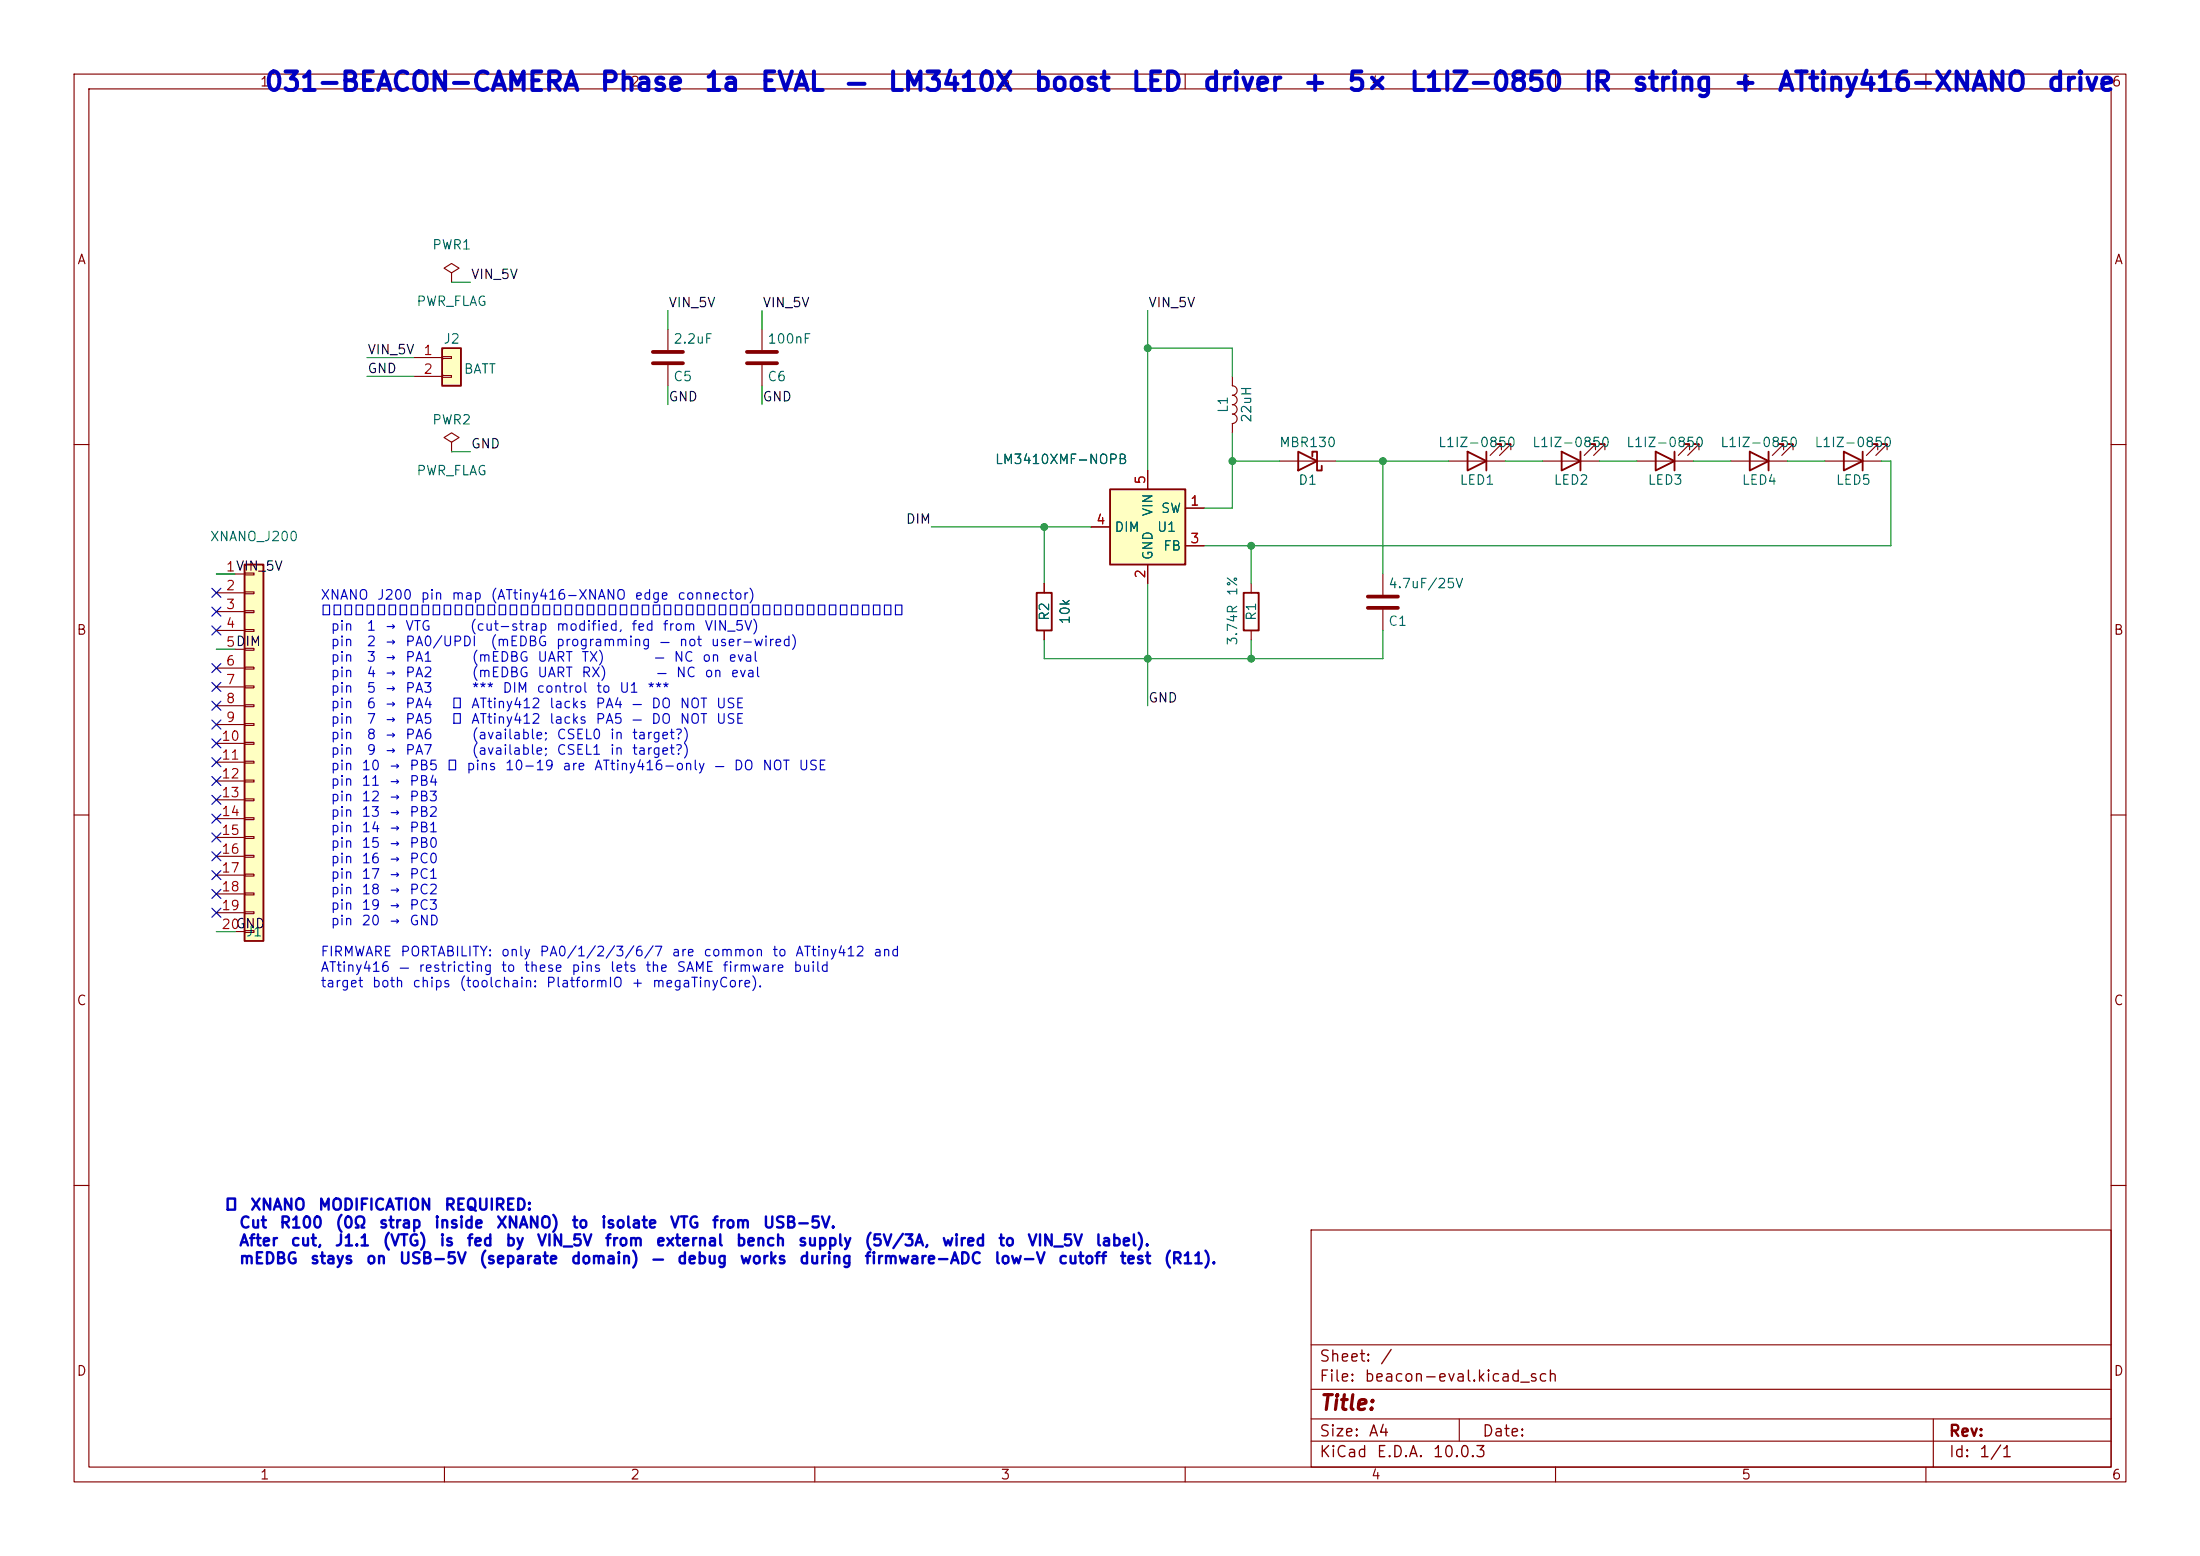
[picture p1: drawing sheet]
(kicad_sch
 (version 20260306)
 (generator "eeschema")
 (generator_version "10.0")
 (paper "A4")
 (lib_symbols
  (symbol "Connector_Generic:Conn_01x02"
   (pin_names
    (offset 1.016) (hide yes)) (exclude_from_sim no) (in_bom yes) (on_board yes)
   (in_pos_files yes)
   (duplicate_pin_numbers_are_jumpers no)
   (property "Reference" "J" (at 0 2.54 0) (show_name no) (do_not_autoplace no) (effects (font (size 1.27 1.27))))
   (property "Value" "Conn_01x02" (at 0 -5.08 0) (show_name no) (do_not_autoplace no) (effects (font (size 1.27 1.27))))
   (property "Footprint" "" (at 0 0 0) (show_name no) (do_not_autoplace no) (hide yes) (effects (font (size 1.27 1.27))))
   (property "Datasheet" "" (at 0 0 0) (show_name no) (do_not_autoplace no) (hide yes) (effects (font (size 1.27 1.27))))
   (property "Description" "Generic connector, single row, 01x02, script generated (kicad-library-utils/schlib/autogen/connector/)" (at 0 0 0) (show_name no) (do_not_autoplace no) (hide yes) (effects (font (size 1.27 1.27))))
   (symbol "Conn_01x02_1_1"
    (rectangle (start -1.27 1.27) (end 1.27 -3.81) (stroke (width 0.254) (type default)) (fill (type background)))
    (rectangle (start -1.27 0.127) (end 0 -0.127) (stroke (width 0.1524) (type default)) (fill (type none)))
    (rectangle (start -1.27 -2.413) (end 0 -2.667) (stroke (width 0.1524) (type default)) (fill (type none)))
    (pin passive line (at -5.08 0 0) (length 3.81) (name "Pin_1" (effects (font (size 1.27 1.27)))) (number "1" (effects (font (size 1.27 1.27)))))
    (pin passive line (at -5.08 -2.54 0) (length 3.81) (name "Pin_2" (effects (font (size 1.27 1.27)))) (number "2" (effects (font (size 1.27 1.27))))))
   (embedded_fonts no))
  (symbol "Connector_Generic:Conn_01x20"
   (pin_names
    (offset 1.016) (hide yes)) (exclude_from_sim no) (in_bom yes) (on_board yes)
   (in_pos_files yes)
   (duplicate_pin_numbers_are_jumpers no)
   (property "Reference" "J" (at 0 25.4 0) (show_name no) (do_not_autoplace no) (effects (font (size 1.27 1.27))))
   (property "Value" "Conn_01x20" (at 0 -27.94 0) (show_name no) (do_not_autoplace no) (effects (font (size 1.27 1.27))))
   (property "Footprint" "" (at 0 0 0) (show_name no) (do_not_autoplace no) (hide yes) (effects (font (size 1.27 1.27))))
   (property "Datasheet" "" (at 0 0 0) (show_name no) (do_not_autoplace no) (hide yes) (effects (font (size 1.27 1.27))))
   (property "Description" "Generic connector, single row, 01x20, script generated (kicad-library-utils/schlib/autogen/connector/)" (at 0 0 0) (show_name no) (do_not_autoplace no) (hide yes) (effects (font (size 1.27 1.27))))
   (symbol "Conn_01x20_1_1"
    (rectangle (start -1.27 24.13) (end 1.27 -26.67) (stroke (width 0.254) (type default)) (fill (type background)))
    (rectangle (start -1.27 22.987) (end 0 22.733) (stroke (width 0.1524) (type default)) (fill (type none)))
    (rectangle (start -1.27 20.447) (end 0 20.193) (stroke (width 0.1524) (type default)) (fill (type none)))
    (rectangle (start -1.27 17.907) (end 0 17.653) (stroke (width 0.1524) (type default)) (fill (type none)))
    (rectangle (start -1.27 15.367) (end 0 15.113) (stroke (width 0.1524) (type default)) (fill (type none)))
    (rectangle (start -1.27 12.827) (end 0 12.573) (stroke (width 0.1524) (type default)) (fill (type none)))
    (rectangle (start -1.27 10.287) (end 0 10.033) (stroke (width 0.1524) (type default)) (fill (type none)))
    (rectangle (start -1.27 7.747) (end 0 7.493) (stroke (width 0.1524) (type default)) (fill (type none)))
    (rectangle (start -1.27 5.207) (end 0 4.953) (stroke (width 0.1524) (type default)) (fill (type none)))
    (rectangle (start -1.27 2.667) (end 0 2.413) (stroke (width 0.1524) (type default)) (fill (type none)))
    (rectangle (start -1.27 0.127) (end 0 -0.127) (stroke (width 0.1524) (type default)) (fill (type none)))
    (rectangle (start -1.27 -2.413) (end 0 -2.667) (stroke (width 0.1524) (type default)) (fill (type none)))
    (rectangle (start -1.27 -4.953) (end 0 -5.207) (stroke (width 0.1524) (type default)) (fill (type none)))
    (rectangle (start -1.27 -7.493) (end 0 -7.747) (stroke (width 0.1524) (type default)) (fill (type none)))
    (rectangle (start -1.27 -10.033) (end 0 -10.287) (stroke (width 0.1524) (type default)) (fill (type none)))
    (rectangle (start -1.27 -12.573) (end 0 -12.827) (stroke (width 0.1524) (type default)) (fill (type none)))
    (rectangle (start -1.27 -15.113) (end 0 -15.367) (stroke (width 0.1524) (type default)) (fill (type none)))
    (rectangle (start -1.27 -17.653) (end 0 -17.907) (stroke (width 0.1524) (type default)) (fill (type none)))
    (rectangle (start -1.27 -20.193) (end 0 -20.447) (stroke (width 0.1524) (type default)) (fill (type none)))
    (rectangle (start -1.27 -22.733) (end 0 -22.987) (stroke (width 0.1524) (type default)) (fill (type none)))
    (rectangle (start -1.27 -25.273) (end 0 -25.527) (stroke (width 0.1524) (type default)) (fill (type none)))
    (pin passive line (at -5.08 22.86 0) (length 3.81) (name "Pin_1" (effects (font (size 1.27 1.27)))) (number "1" (effects (font (size 1.27 1.27)))))
    (pin passive line (at -5.08 20.32 0) (length 3.81) (name "Pin_2" (effects (font (size 1.27 1.27)))) (number "2" (effects (font (size 1.27 1.27)))))
    (pin passive line (at -5.08 17.78 0) (length 3.81) (name "Pin_3" (effects (font (size 1.27 1.27)))) (number "3" (effects (font (size 1.27 1.27)))))
    (pin passive line (at -5.08 15.24 0) (length 3.81) (name "Pin_4" (effects (font (size 1.27 1.27)))) (number "4" (effects (font (size 1.27 1.27)))))
    (pin passive line (at -5.08 12.7 0) (length 3.81) (name "Pin_5" (effects (font (size 1.27 1.27)))) (number "5" (effects (font (size 1.27 1.27)))))
    (pin passive line (at -5.08 10.16 0) (length 3.81) (name "Pin_6" (effects (font (size 1.27 1.27)))) (number "6" (effects (font (size 1.27 1.27)))))
    (pin passive line (at -5.08 7.62 0) (length 3.81) (name "Pin_7" (effects (font (size 1.27 1.27)))) (number "7" (effects (font (size 1.27 1.27)))))
    (pin passive line (at -5.08 5.08 0) (length 3.81) (name "Pin_8" (effects (font (size 1.27 1.27)))) (number "8" (effects (font (size 1.27 1.27)))))
    (pin passive line (at -5.08 2.54 0) (length 3.81) (name "Pin_9" (effects (font (size 1.27 1.27)))) (number "9" (effects (font (size 1.27 1.27)))))
    (pin passive line (at -5.08 0 0) (length 3.81) (name "Pin_10" (effects (font (size 1.27 1.27)))) (number "10" (effects (font (size 1.27 1.27)))))
    (pin passive line (at -5.08 -2.54 0) (length 3.81) (name "Pin_11" (effects (font (size 1.27 1.27)))) (number "11" (effects (font (size 1.27 1.27)))))
    (pin passive line (at -5.08 -5.08 0) (length 3.81) (name "Pin_12" (effects (font (size 1.27 1.27)))) (number "12" (effects (font (size 1.27 1.27)))))
    (pin passive line (at -5.08 -7.62 0) (length 3.81) (name "Pin_13" (effects (font (size 1.27 1.27)))) (number "13" (effects (font (size 1.27 1.27)))))
    (pin passive line (at -5.08 -10.16 0) (length 3.81) (name "Pin_14" (effects (font (size 1.27 1.27)))) (number "14" (effects (font (size 1.27 1.27)))))
    (pin passive line (at -5.08 -12.7 0) (length 3.81) (name "Pin_15" (effects (font (size 1.27 1.27)))) (number "15" (effects (font (size 1.27 1.27)))))
    (pin passive line (at -5.08 -15.24 0) (length 3.81) (name "Pin_16" (effects (font (size 1.27 1.27)))) (number "16" (effects (font (size 1.27 1.27)))))
    (pin passive line (at -5.08 -17.78 0) (length 3.81) (name "Pin_17" (effects (font (size 1.27 1.27)))) (number "17" (effects (font (size 1.27 1.27)))))
    (pin passive line (at -5.08 -20.32 0) (length 3.81) (name "Pin_18" (effects (font (size 1.27 1.27)))) (number "18" (effects (font (size 1.27 1.27)))))
    (pin passive line (at -5.08 -22.86 0) (length 3.81) (name "Pin_19" (effects (font (size 1.27 1.27)))) (number "19" (effects (font (size 1.27 1.27)))))
    (pin passive line (at -5.08 -25.4 0) (length 3.81) (name "Pin_20" (effects (font (size 1.27 1.27)))) (number "20" (effects (font (size 1.27 1.27))))))
   (embedded_fonts no))
  (symbol "Device:C"
   (pin_numbers (hide yes))
   (pin_names
    (offset 0.254)) (exclude_from_sim no) (in_bom yes) (on_board yes)
   (in_pos_files yes)
   (duplicate_pin_numbers_are_jumpers no)
   (property "Reference" "C" (at 0.635 2.54 0) (show_name no) (do_not_autoplace no) (effects (font (size 1.27 1.27)) (justify left)))
   (property "Value" "C" (at 0.635 -2.54 0) (show_name no) (do_not_autoplace no) (effects (font (size 1.27 1.27)) (justify left)))
   (property "Footprint" "" (at 0.9652 -3.81 0) (show_name no) (do_not_autoplace no) (hide yes) (effects (font (size 1.27 1.27))))
   (property "Datasheet" "" (at 0 0 0) (show_name no) (do_not_autoplace no) (hide yes) (effects (font (size 1.27 1.27))))
   (property "Description" "Unpolarized capacitor" (at 0 0 0) (show_name no) (do_not_autoplace no) (hide yes) (effects (font (size 1.27 1.27))))
   (symbol "C_0_1"
    (polyline (pts (xy -2.032 0.762) (xy 2.032 0.762)) (stroke (width 0.508) (type default)) (fill (type none)))
    (polyline (pts (xy -2.032 -0.762) (xy 2.032 -0.762)) (stroke (width 0.508) (type default)) (fill (type none))))
   (symbol "C_1_1"
    (pin passive line (at 0 3.81 270) (length 2.794) (name "" (effects (font (size 1.27 1.27)))) (number "1" (effects (font (size 1.27 1.27)))))
    (pin passive line (at 0 -3.81 90) (length 2.794) (name "" (effects (font (size 1.27 1.27)))) (number "2" (effects (font (size 1.27 1.27))))))
   (embedded_fonts no))
  (symbol "Device:D_Schottky"
   (pin_numbers (hide yes))
   (pin_names
    (offset 1.016) (hide yes)) (exclude_from_sim no) (in_bom yes) (on_board yes)
   (in_pos_files yes)
   (duplicate_pin_numbers_are_jumpers no)
   (property "Reference" "D" (at 0 2.54 0) (show_name no) (do_not_autoplace no) (effects (font (size 1.27 1.27))))
   (property "Value" "D_Schottky" (at 0 -2.54 0) (show_name no) (do_not_autoplace no) (effects (font (size 1.27 1.27))))
   (property "Footprint" "" (at 0 0 0) (show_name no) (do_not_autoplace no) (hide yes) (effects (font (size 1.27 1.27))))
   (property "Datasheet" "" (at 0 0 0) (show_name no) (do_not_autoplace no) (hide yes) (effects (font (size 1.27 1.27))))
   (property "Description" "Schottky diode" (at 0 0 0) (show_name no) (do_not_autoplace no) (hide yes) (effects (font (size 1.27 1.27))))
   (symbol "D_Schottky_0_1"
    (polyline (pts (xy -1.905 0.635) (xy -1.905 1.27) (xy -1.27 1.27) (xy -1.27 -1.27) (xy -0.635 -1.27) (xy -0.635 -0.635)) (stroke (width 0.254) (type default)) (fill (type none)))
    (polyline (pts (xy 1.27 1.27) (xy 1.27 -1.27) (xy -1.27 0) (xy 1.27 1.27)) (stroke (width 0.254) (type default)) (fill (type none)))
    (polyline (pts (xy 1.27 0) (xy -1.27 0)) (stroke (width 0) (type default)) (fill (type none))))
   (symbol "D_Schottky_1_1"
    (pin passive line (at -3.81 0 0) (length 2.54) (name "K" (effects (font (size 1.27 1.27)))) (number "1" (effects (font (size 1.27 1.27)))))
    (pin passive line (at 3.81 0 180) (length 2.54) (name "A" (effects (font (size 1.27 1.27)))) (number "2" (effects (font (size 1.27 1.27))))))
   (embedded_fonts no))
  (symbol "Device:L"
   (pin_numbers (hide yes))
   (pin_names
    (offset 1.016) (hide yes)) (exclude_from_sim no) (in_bom yes) (on_board yes)
   (in_pos_files yes)
   (duplicate_pin_numbers_are_jumpers no)
   (property "Reference" "L" (at -1.27 0 90) (show_name no) (do_not_autoplace no) (effects (font (size 1.27 1.27))))
   (property "Value" "L" (at 1.905 0 90) (show_name no) (do_not_autoplace no) (effects (font (size 1.27 1.27))))
   (property "Footprint" "" (at 0 0 0) (show_name no) (do_not_autoplace no) (hide yes) (effects (font (size 1.27 1.27))))
   (property "Datasheet" "" (at 0 0 0) (show_name no) (do_not_autoplace no) (hide yes) (effects (font (size 1.27 1.27))))
   (property "Description" "Inductor" (at 0 0 0) (show_name no) (do_not_autoplace no) (hide yes) (effects (font (size 1.27 1.27))))
   (symbol "L_0_1"
    (arc (start 0 2.54) (mid 0.6323 1.905) (end 0 1.27) (stroke (width 0) (type default)) (fill (type none)))
    (arc (start 0 1.27) (mid 0.6323 0.635) (end 0 0) (stroke (width 0) (type default)) (fill (type none)))
    (arc (start 0 0) (mid 0.6323 -0.635) (end 0 -1.27) (stroke (width 0) (type default)) (fill (type none)))
    (arc (start 0 -1.27) (mid 0.6323 -1.905) (end 0 -2.54) (stroke (width 0) (type default)) (fill (type none))))
   (symbol "L_1_1"
    (pin passive line (at 0 3.81 270) (length 1.27) (name "1" (effects (font (size 1.27 1.27)))) (number "1" (effects (font (size 1.27 1.27)))))
    (pin passive line (at 0 -3.81 90) (length 1.27) (name "2" (effects (font (size 1.27 1.27)))) (number "2" (effects (font (size 1.27 1.27))))))
   (embedded_fonts no))
  (symbol "Device:LED"
   (pin_numbers (hide yes))
   (pin_names
    (offset 1.016) (hide yes)) (exclude_from_sim no) (in_bom yes) (on_board yes)
   (in_pos_files yes)
   (duplicate_pin_numbers_are_jumpers no)
   (property "Reference" "D" (at 0 2.54 0) (show_name no) (do_not_autoplace no) (effects (font (size 1.27 1.27))))
   (property "Value" "LED" (at 0 -2.54 0) (show_name no) (do_not_autoplace no) (effects (font (size 1.27 1.27))))
   (property "Footprint" "" (at 0 0 0) (show_name no) (do_not_autoplace no) (hide yes) (effects (font (size 1.27 1.27))))
   (property "Datasheet" "" (at 0 0 0) (show_name no) (do_not_autoplace no) (hide yes) (effects (font (size 1.27 1.27))))
   (property "Description" "Light emitting diode" (at 0 0 0) (show_name no) (do_not_autoplace no) (hide yes) (effects (font (size 1.27 1.27))))
   (property "Sim.Pins" "1=K 2=A" (at 0 0 0) (show_name no) (do_not_autoplace no) (hide yes) (effects (font (size 1.27 1.27))))
   (symbol "LED_0_1"
    (polyline (pts (xy -3.048 -0.762) (xy -4.572 -2.286) (xy -3.81 -2.286) (xy -4.572 -2.286) (xy -4.572 -1.524)) (stroke (width 0) (type default)) (fill (type none)))
    (polyline (pts (xy -1.778 -0.762) (xy -3.302 -2.286) (xy -2.54 -2.286) (xy -3.302 -2.286) (xy -3.302 -1.524)) (stroke (width 0) (type default)) (fill (type none)))
    (polyline (pts (xy -1.27 0) (xy 1.27 0)) (stroke (width 0) (type default)) (fill (type none)))
    (polyline (pts (xy -1.27 -1.27) (xy -1.27 1.27)) (stroke (width 0.254) (type default)) (fill (type none)))
    (polyline (pts (xy 1.27 -1.27) (xy 1.27 1.27) (xy -1.27 0) (xy 1.27 -1.27)) (stroke (width 0.254) (type default)) (fill (type none))))
   (symbol "LED_1_1"
    (pin passive line (at -3.81 0 0) (length 2.54) (name "K" (effects (font (size 1.27 1.27)))) (number "1" (effects (font (size 1.27 1.27)))))
    (pin passive line (at 3.81 0 180) (length 2.54) (name "A" (effects (font (size 1.27 1.27)))) (number "2" (effects (font (size 1.27 1.27))))))
   (embedded_fonts no))
  (symbol "Device:R"
   (pin_numbers (hide yes))
   (pin_names
    (offset 0)) (exclude_from_sim no) (in_bom yes) (on_board yes)
   (in_pos_files yes)
   (duplicate_pin_numbers_are_jumpers no)
   (property "Reference" "R" (at 2.032 0 90) (show_name no) (do_not_autoplace no) (effects (font (size 1.27 1.27))))
   (property "Value" "R" (at 0 0 90) (show_name no) (do_not_autoplace no) (effects (font (size 1.27 1.27))))
   (property "Footprint" "" (at -1.778 0 90) (show_name no) (do_not_autoplace no) (hide yes) (effects (font (size 1.27 1.27))))
   (property "Datasheet" "" (at 0 0 0) (show_name no) (do_not_autoplace no) (hide yes) (effects (font (size 1.27 1.27))))
   (property "Description" "Resistor" (at 0 0 0) (show_name no) (do_not_autoplace no) (hide yes) (effects (font (size 1.27 1.27))))
   (symbol "R_0_1"
    (rectangle (start -1.016 -2.54) (end 1.016 2.54) (stroke (width 0.254) (type default)) (fill (type none))))
   (symbol "R_1_1"
    (pin passive line (at 0 3.81 270) (length 1.27) (name "" (effects (font (size 1.27 1.27)))) (number "1" (effects (font (size 1.27 1.27)))))
    (pin passive line (at 0 -3.81 90) (length 1.27) (name "" (effects (font (size 1.27 1.27)))) (number "2" (effects (font (size 1.27 1.27))))))
   (embedded_fonts no))
  (symbol "beacon-eval:LM3410X" (exclude_from_sim no) (in_bom yes) (on_board yes)
   (in_pos_files yes)
   (duplicate_pin_numbers_are_jumpers no)
   (property "Reference" "U" (at 2.54 0 0) (show_name no) (do_not_autoplace no) (effects (font (size 1.27 1.27))))
   (property "Value" "LM3410X" (at 0 -2.54 0) (show_name no) (do_not_autoplace no) (effects (font (size 1.27 1.27))))
   (property "Footprint" "Package_TO_SOT_SMD:SOT-23-5" (at 0 -5.08 0) (show_name no) (do_not_autoplace no) (hide yes) (effects (font (size 1.27 1.27))))
   (property "Datasheet" "https://www.ti.com/lit/ds/symlink/lm3410.pdf" (at 0 -7.62 0) (show_name no) (do_not_autoplace no) (hide yes) (effects (font (size 1.27 1.27))))
   (property "Description" "TI LM3410X — 1.6 MHz constant-current boost LED driver (SOT-23-5). DIM pin = the only shutdown/dimming control (no separate EN)." (at 0 -10.16 0) (show_name no) (do_not_autoplace no) (hide yes) (effects (font (size 1.27 1.27))))
   (symbol "LM3410X_0_1"
    (rectangle (start -5.08 -5.08) (end 5.08 5.08) (stroke (width 0.254) (type default)) (fill (type background))))
   (symbol "LM3410X_1_1"
    (pin passive line (at 7.62 2.54 180) (length 2.54) (name "SW" (effects (font (size 1.27 1.27)))) (number "1" (effects (font (size 1.27 1.27)))))
    (pin power_in line (at 0 -7.62 90) (length 2.54) (name "GND" (effects (font (size 1.27 1.27)))) (number "2" (effects (font (size 1.27 1.27)))))
    (pin input line (at 7.62 -2.54 180) (length 2.54) (name "FB" (effects (font (size 1.27 1.27)))) (number "3" (effects (font (size 1.27 1.27)))))
    (pin input line (at -7.62 0 0) (length 2.54) (name "DIM" (effects (font (size 1.27 1.27)))) (number "4" (effects (font (size 1.27 1.27)))))
    (pin power_in line (at 0 7.62 270) (length 2.54) (name "VIN" (effects (font (size 1.27 1.27)))) (number "5" (effects (font (size 1.27 1.27))))))
   (embedded_fonts no))
  (symbol "power:PWR_FLAG"
   (power global)
   (pin_numbers (hide yes))
   (pin_names
    (offset 0) (hide yes)) (exclude_from_sim no) (in_bom yes) (on_board yes)
   (in_pos_files yes)
   (duplicate_pin_numbers_are_jumpers no)
   (property "Reference" "#FLG" (at 0 1.905 0) (show_name no) (do_not_autoplace no) (hide yes) (effects (font (size 1.27 1.27))))
   (property "Value" "PWR_FLAG" (at 0 3.81 0) (show_name no) (do_not_autoplace no) (effects (font (size 1.27 1.27))))
   (property "Footprint" "" (at 0 0 0) (show_name no) (do_not_autoplace no) (hide yes) (effects (font (size 1.27 1.27))))
   (property "Datasheet" "" (at 0 0 0) (show_name no) (do_not_autoplace no) (hide yes) (effects (font (size 1.27 1.27))))
   (property "Description" "Special symbol for telling ERC where power comes from" (at 0 0 0) (show_name no) (do_not_autoplace no) (hide yes) (effects (font (size 1.27 1.27))))
   (symbol "PWR_FLAG_0_0"
    (pin power_out line (at 0 0 90) (length 0) (name "" (effects (font (size 1.27 1.27)))) (number "1" (effects (font (size 1.27 1.27))))))
   (symbol "PWR_FLAG_0_1"
    (polyline (pts (xy 0 0) (xy 0 1.27) (xy -1.016 1.905) (xy 0 2.54) (xy 1.016 1.905) (xy 0 1.27)) (stroke (width 0) (type default)) (fill (type none))))
   (embedded_fonts no)))
 (text "⚠ XNANO MODIFICATION REQUIRED:\n  Cut R100 (0Ω strap inside XNANO) to isolate VTG from USB-5V.\n  After cut, J1.1 (VTG) is fed by VIN_5V from external bench supply (5V/3A, wired to VIN_5V label).\n  mEDBG stays on USB-5V (separate domain) — debug works during firmware-ADC low-V cutoff test (R11)."
  (exclude_from_sim no)
  (at 30.226 170.942 0)
  (effects (font (size 1.5 1.5)
    (bold yes)) (justify left bottom)))
 (text "031-BEACON-CAMERA Phase 1a EVAL — LM3410X boost LED driver + 5× L1IZ-0850 IR string + ATtiny416-XNANO drive"
  (exclude_from_sim no)
  (at 35.56 12.7 0)
  (effects (font (size 2.5 2.5)
    (bold yes)) (justify left bottom)))
 (text "XNANO J200 pin map (ATtiny416-XNANO edge connector)\n─────────────────────────────────────────────────────\n  pin  1 → VTG       (cut-strap modified, fed from VIN_5V)\n  pin  2 → PA0/UPDI  (mEDBG programming — not user-wired)\n  pin  3 → PA1       (mEDBG UART TX)         — NC on eval\n  pin  4 → PA2       (mEDBG UART RX)         — NC on eval\n  pin  5 → PA3       *** DIM control to U1 ***\n  pin  6 → PA4   ⚠ ATtiny412 lacks PA4 — DO NOT USE\n  pin  7 → PA5   ⚠ ATtiny412 lacks PA5 — DO NOT USE\n  pin  8 → PA6       (available; CSEL0 in target?)\n  pin  9 → PA7       (available; CSEL1 in target?)\n  pin 10 → PB5 ⚠ pins 10-19 are ATtiny416-only — DO NOT USE\n  pin 11 → PB4\n  pin 12 → PB3\n  pin 13 → PB2\n  pin 14 → PB1\n  pin 15 → PB0\n  pin 16 → PC0\n  pin 17 → PC1\n  pin 18 → PC2\n  pin 19 → PC3\n  pin 20 → GND\n\nFIRMWARE PORTABILITY: only PA0/1/2/3/6/7 are common to ATtiny412 and\nATtiny416 — restricting to these pins lets the SAME firmware build\ntarget both chips (toolchain: PlatformIO + megaTinyCore)."
  (exclude_from_sim no)
  (at 43.18 133.604 0)
  (effects (font (size 1.3 1.3)) (justify left bottom)))
 (junction
  (at 154.94 88.9)
  (diameter 0)
  (color 0 0 0 0))
 (junction
  (at 186.69 62.23)
  (diameter 0)
  (color 0 0 0 0))
 (junction
  (at 140.97 71.12)
  (diameter 0)
  (color 0 0 0 0))
 (junction
  (at 168.91 88.9)
  (diameter 0)
  (color 0 0 0 0))
 (junction
  (at 168.91 73.66)
  (diameter 0)
  (color 0 0 0 0))
 (junction
  (at 154.94 46.99)
  (diameter 0)
  (color 0 0 0 0))
 (junction
  (at 166.37 62.23)
  (diameter 0)
  (color 0 0 0 0))
 (no_connect
  (at 29.21 107.95))
 (no_connect
  (at 29.21 120.65))
 (no_connect
  (at 29.21 90.17))
 (no_connect
  (at 29.21 110.49))
 (no_connect
  (at 29.21 97.79))
 (no_connect
  (at 29.21 102.87))
 (no_connect
  (at 29.21 113.03))
 (no_connect
  (at 29.21 95.25))
 (no_connect
  (at 29.21 115.57))
 (no_connect
  (at 29.21 118.11))
 (no_connect
  (at 29.21 85.09))
 (no_connect
  (at 29.21 105.41))
 (no_connect
  (at 29.21 80.01))
 (no_connect
  (at 29.21 100.33))
 (no_connect
  (at 29.21 82.55))
 (no_connect
  (at 29.21 92.71))
 (no_connect
  (at 29.21 123.19))
 (wire
  (pts (xy 186.69 62.23) (xy 186.69 77.47))
  (stroke (width 0) (type default)))
 (wire
  (pts (xy 154.94 63.5) (xy 154.94 46.99))
  (stroke (width 0) (type default)))
 (wire
  (pts (xy 166.37 62.23) (xy 166.37 68.58))
  (stroke (width 0) (type default)))
 (wire
  (pts (xy 255.27 62.23) (xy 254 62.23))
  (stroke (width 0) (type default)))
 (wire
  (pts (xy 186.69 62.23) (xy 195.58 62.23))
  (stroke (width 0) (type default)))
 (wire
  (pts (xy 102.87 44.45) (xy 102.87 41.91))
  (stroke (width 0) (type default)))
 (wire
  (pts (xy 102.87 52.07) (xy 102.87 54.61))
  (stroke (width 0) (type default)))
 (wire
  (pts (xy 29.21 125.73) (xy 31.75 125.73))
  (stroke (width 0) (type default)))
 (wire
  (pts (xy 49.53 48.26) (xy 55.88 48.26))
  (stroke (width 0) (type default)))
 (wire
  (pts (xy 125.73 71.12) (xy 140.97 71.12))
  (stroke (width 0) (type default)))
 (wire
  (pts (xy 166.37 58.42) (xy 166.37 62.23))
  (stroke (width 0) (type default)))
 (wire
  (pts (xy 49.53 50.8) (xy 55.88 50.8))
  (stroke (width 0) (type default)))
 (wire
  (pts (xy 154.94 41.91) (xy 154.94 46.99))
  (stroke (width 0) (type default)))
 (wire
  (pts (xy 154.94 88.9) (xy 168.91 88.9))
  (stroke (width 0) (type default)))
 (wire
  (pts (xy 186.69 88.9) (xy 168.91 88.9))
  (stroke (width 0) (type default)))
 (wire
  (pts (xy 168.91 88.9) (xy 168.91 86.36))
  (stroke (width 0) (type default)))
 (wire
  (pts (xy 154.94 78.74) (xy 154.94 88.9))
  (stroke (width 0) (type default)))
 (wire
  (pts (xy 90.17 44.45) (xy 90.17 41.91))
  (stroke (width 0) (type default)))
 (wire
  (pts (xy 162.56 73.66) (xy 168.91 73.66))
  (stroke (width 0) (type default)))
 (wire
  (pts (xy 90.17 52.07) (xy 90.17 54.61))
  (stroke (width 0) (type default)))
 (wire
  (pts (xy 166.37 50.8) (xy 166.37 46.99))
  (stroke (width 0) (type default)))
 (wire
  (pts (xy 29.21 77.47) (xy 31.75 77.47))
  (stroke (width 0) (type default)))
 (wire
  (pts (xy 63.5 38.1) (xy 60.96 38.1))
  (stroke (width 0) (type default)))
 (wire
  (pts (xy 140.97 71.12) (xy 140.97 78.74))
  (stroke (width 0) (type default)))
 (wire
  (pts (xy 168.91 73.66) (xy 255.27 73.66))
  (stroke (width 0) (type default)))
 (wire
  (pts (xy 168.91 73.66) (xy 168.91 78.74))
  (stroke (width 0) (type default)))
 (wire
  (pts (xy 29.21 87.63) (xy 31.75 87.63))
  (stroke (width 0) (type default)))
 (wire
  (pts (xy 166.37 68.58) (xy 162.56 68.58))
  (stroke (width 0) (type default)))
 (wire
  (pts (xy 228.6 62.23) (xy 233.68 62.23))
  (stroke (width 0) (type default)))
 (wire
  (pts (xy 63.5 60.96) (xy 60.96 60.96))
  (stroke (width 0) (type default)))
 (wire
  (pts (xy 241.3 62.23) (xy 246.38 62.23))
  (stroke (width 0) (type default)))
 (wire
  (pts (xy 255.27 62.23) (xy 255.27 73.66))
  (stroke (width 0) (type default)))
 (wire
  (pts (xy 186.69 85.09) (xy 186.69 88.9))
  (stroke (width 0) (type default)))
 (wire
  (pts (xy 154.94 88.9) (xy 154.94 95.25))
  (stroke (width 0) (type default)))
 (wire
  (pts (xy 166.37 62.23) (xy 172.72 62.23))
  (stroke (width 0) (type default)))
 (wire
  (pts (xy 140.97 71.12) (xy 147.32 71.12))
  (stroke (width 0) (type default)))
 (wire
  (pts (xy 140.97 86.36) (xy 140.97 88.9))
  (stroke (width 0) (type default)))
 (wire
  (pts (xy 140.97 88.9) (xy 154.94 88.9))
  (stroke (width 0) (type default)))
 (wire
  (pts (xy 154.94 46.99) (xy 166.37 46.99))
  (stroke (width 0) (type default)))
 (wire
  (pts (xy 215.9 62.23) (xy 220.98 62.23))
  (stroke (width 0) (type default)))
 (wire
  (pts (xy 203.2 62.23) (xy 208.28 62.23))
  (stroke (width 0) (type default)))
 (wire
  (pts (xy 180.34 62.23) (xy 186.69 62.23))
  (stroke (width 0) (type default)))
 (label "VIN_5V"
  (at 154.94 41.91 0)
  (effects (font (size 1.27 1.27)) (justify left bottom)))
 (label "DIM"
  (at 31.75 87.63 0)
  (effects (font (size 1.27 1.27)) (justify left bottom)))
 (label "GND"
  (at 102.87 54.61 0)
  (effects (font (size 1.27 1.27)) (justify left bottom)))
 (label "VIN_5V"
  (at 90.17 41.91 0)
  (effects (font (size 1.27 1.27)) (justify left bottom)))
 (label "GND"
  (at 31.75 125.73 0)
  (effects (font (size 1.27 1.27)) (justify left bottom)))
 (label "VIN_5V"
  (at 63.5 38.1 0)
  (effects (font (size 1.27 1.27)) (justify left bottom)))
 (label "VIN_5V"
  (at 49.53 48.26 0)
  (effects (font (size 1.27 1.27)) (justify left bottom)))
 (label "VIN_5V"
  (at 31.75 77.47 0)
  (effects (font (size 1.27 1.27)) (justify left bottom)))
 (label "GND"
  (at 154.94 95.25 0)
  (effects (font (size 1.27 1.27)) (justify left bottom)))
 (label "GND"
  (at 49.53 50.8 0)
  (effects (font (size 1.27 1.27)) (justify left bottom)))
 (label "GND"
  (at 90.17 54.61 0)
  (effects (font (size 1.27 1.27)) (justify left bottom)))
 (label "VIN_5V"
  (at 102.87 41.91 0)
  (effects (font (size 1.27 1.27)) (justify left bottom)))
 (label "DIM"
  (at 125.73 71.12 180)
  (effects (font (size 1.27 1.27)) (justify right bottom)))
 (label "GND"
  (at 63.5 60.96 0)
  (effects (font (size 1.27 1.27)) (justify left bottom)))
 (symbol
  (lib_id "Device:D_Schottky")
  (at 176.53 62.23 180)
  (unit 1)
  (body_style 1)
  (exclude_from_sim no)
  (in_bom yes)
  (on_board yes)
  (in_pos_files yes)
  (dnp no)
  (property "Reference" "D1" (at 176.53 64.77 0) (show_name no) (do_not_autoplace no) (effects (font (size 1.27 1.27))))
  (property "Value" "MBR130" (at 176.53 59.69 0) (show_name no) (do_not_autoplace no) (effects (font (size 1.27 1.27))))
  (property "Footprint" "Diode_SMD:D_SOD-123" (at 176.53 62.23 0) (hide yes) (show_name no) (do_not_autoplace no) (effects (font (size 1.27 1.27))))
  (property "Datasheet" "" (at 176.53 62.23 0) (hide yes) (show_name no) (do_not_autoplace no) (effects (font (size 1.27 1.27))))
  (property "Description" "" (at 176.53 62.23 0) (show_name no) (do_not_autoplace no) (effects (font (size 1.27 1.27))))
  (pin "1")
  (pin "2"))
 (symbol
  (lib_id "Device:R")
  (at 168.91 82.55 0)
  (unit 1)
  (body_style 1)
  (exclude_from_sim no)
  (in_bom yes)
  (on_board yes)
  (in_pos_files yes)
  (dnp no)
  (property "Reference" "R1" (at 168.91 82.55 90) (show_name no) (do_not_autoplace no) (effects (font (size 1.27 1.27))))
  (property "Value" "3.74R 1%" (at 166.37 82.55 90) (show_name no) (do_not_autoplace no) (effects (font (size 1.27 1.27))))
  (property "Footprint" "Resistor_SMD:R_1206_3216Metric" (at 167.132 82.55 0) (hide yes) (show_name no) (do_not_autoplace no) (effects (font (size 1.27 1.27))))
  (property "Datasheet" "" (at 168.91 82.55 0) (hide yes) (show_name no) (do_not_autoplace no) (effects (font (size 1.27 1.27))))
  (property "Description" "" (at 168.91 82.55 0) (show_name no) (do_not_autoplace no) (effects (font (size 1.27 1.27))))
  (pin "1")
  (pin "2"))
 (symbol
  (lib_id "Device:LED")
  (at 199.39 62.23 180)
  (unit 1)
  (body_style 1)
  (exclude_from_sim no)
  (in_bom yes)
  (on_board yes)
  (in_pos_files yes)
  (dnp no)
  (property "Reference" "LED1" (at 199.39 64.77 0) (show_name no) (do_not_autoplace no) (effects (font (size 1.27 1.27))))
  (property "Value" "L1IZ-0850" (at 199.39 59.69 0) (show_name no) (do_not_autoplace no) (effects (font (size 1.27 1.27))))
  (property "Footprint" "LED_SMD:LED_Luxeon_L1IZ" (at 199.39 62.23 0) (hide yes) (show_name no) (do_not_autoplace no) (effects (font (size 1.27 1.27))))
  (property "Datasheet" "" (at 199.39 62.23 0) (hide yes) (show_name no) (do_not_autoplace no) (effects (font (size 1.27 1.27))))
  (property "Description" "" (at 199.39 62.23 0) (show_name no) (do_not_autoplace no) (effects (font (size 1.27 1.27))))
  (pin "1")
  (pin "2"))
 (symbol
  (lib_id "Device:C")
  (at 186.69 81.28 0)
  (unit 1)
  (body_style 1)
  (exclude_from_sim no)
  (in_bom yes)
  (on_board yes)
  (in_pos_files yes)
  (dnp no)
  (property "Reference" "C1" (at 187.325 83.82 0) (show_name no) (do_not_autoplace no) (effects (font (size 1.27 1.27)) (justify left)))
  (property "Value" "4.7uF/25V" (at 187.325 78.74 0) (show_name no) (do_not_autoplace no) (effects (font (size 1.27 1.27)) (justify left)))
  (property "Footprint" "Capacitor_SMD:C_1206_3216Metric" (at 187.655 77.47 0) (hide yes) (show_name no) (do_not_autoplace no) (effects (font (size 1.27 1.27))))
  (property "Datasheet" "" (at 186.69 81.28 0) (hide yes) (show_name no) (do_not_autoplace no) (effects (font (size 1.27 1.27))))
  (property "Description" "" (at 186.69 81.28 0) (show_name no) (do_not_autoplace no) (effects (font (size 1.27 1.27))))
  (pin "1")
  (pin "2"))
 (symbol
  (lib_id "Device:R")
  (at 140.97 82.55 180)
  (unit 1)
  (body_style 1)
  (exclude_from_sim no)
  (in_bom yes)
  (on_board yes)
  (in_pos_files yes)
  (dnp no)
  (property "Reference" "R2" (at 140.97 82.55 90) (show_name no) (do_not_autoplace no) (effects (font (size 1.27 1.27))))
  (property "Value" "10k" (at 143.764 82.55 90) (show_name no) (do_not_autoplace no) (effects (font (size 1.27 1.27))))
  (property "Footprint" "Resistor_SMD:R_0603_1608Metric" (at 142.748 82.55 0) (hide yes) (show_name no) (do_not_autoplace no) (effects (font (size 1.27 1.27))))
  (property "Datasheet" "" (at 140.97 82.55 0) (hide yes) (show_name no) (do_not_autoplace no) (effects (font (size 1.27 1.27))))
  (property "Description" "" (at 140.97 82.55 0) (show_name no) (do_not_autoplace no) (effects (font (size 1.27 1.27))))
  (pin "1")
  (pin "2"))
 (symbol
  (lib_id "power:PWR_FLAG")
  (at 60.96 38.1 0)
  (unit 1)
  (body_style 1)
  (exclude_from_sim no)
  (in_bom yes)
  (on_board yes)
  (in_pos_files yes)
  (dnp no)
  (property "Reference" "PWR1" (at 60.96 33.02 0) (show_name no) (do_not_autoplace no) (effects (font (size 1.27 1.27))))
  (property "Value" "PWR_FLAG" (at 60.96 40.64 0) (show_name no) (do_not_autoplace no) (effects (font (size 1.27 1.27))))
  (property "Footprint" "" (at 60.96 38.1 0) (hide yes) (show_name no) (do_not_autoplace no) (effects (font (size 1.27 1.27))))
  (property "Datasheet" "~" (at 60.96 38.1 0) (hide yes) (show_name no) (do_not_autoplace no) (effects (font (size 1.27 1.27))))
  (property "Description" "" (at 60.96 38.1 0) (show_name no) (do_not_autoplace no) (effects (font (size 1.27 1.27))))
  (pin "1"))
 (symbol
  (lib_id "Device:LED")
  (at 224.79 62.23 180)
  (unit 1)
  (body_style 1)
  (exclude_from_sim no)
  (in_bom yes)
  (on_board yes)
  (in_pos_files yes)
  (dnp no)
  (property "Reference" "LED3" (at 224.79 64.77 0) (show_name no) (do_not_autoplace no) (effects (font (size 1.27 1.27))))
  (property "Value" "L1IZ-0850" (at 224.79 59.69 0) (show_name no) (do_not_autoplace no) (effects (font (size 1.27 1.27))))
  (property "Footprint" "LED_SMD:LED_Luxeon_L1IZ" (at 224.79 62.23 0) (hide yes) (show_name no) (do_not_autoplace no) (effects (font (size 1.27 1.27))))
  (property "Datasheet" "" (at 224.79 62.23 0) (hide yes) (show_name no) (do_not_autoplace no) (effects (font (size 1.27 1.27))))
  (property "Description" "" (at 224.79 62.23 0) (show_name no) (do_not_autoplace no) (effects (font (size 1.27 1.27))))
  (pin "1")
  (pin "2"))
 (symbol
  (lib_id "Device:LED")
  (at 250.19 62.23 180)
  (unit 1)
  (body_style 1)
  (exclude_from_sim no)
  (in_bom yes)
  (on_board yes)
  (in_pos_files yes)
  (dnp no)
  (property "Reference" "LED5" (at 250.19 64.77 0) (show_name no) (do_not_autoplace no) (effects (font (size 1.27 1.27))))
  (property "Value" "L1IZ-0850" (at 250.19 59.69 0) (show_name no) (do_not_autoplace no) (effects (font (size 1.27 1.27))))
  (property "Footprint" "LED_SMD:LED_Luxeon_L1IZ" (at 250.19 62.23 0) (hide yes) (show_name no) (do_not_autoplace no) (effects (font (size 1.27 1.27))))
  (property "Datasheet" "" (at 250.19 62.23 0) (hide yes) (show_name no) (do_not_autoplace no) (effects (font (size 1.27 1.27))))
  (property "Description" "" (at 250.19 62.23 0) (show_name no) (do_not_autoplace no) (effects (font (size 1.27 1.27))))
  (pin "1")
  (pin "2"))
 (symbol
  (lib_id "beacon-eval:LM3410X")
  (at 154.94 71.12 0)
  (unit 1)
  (body_style 1)
  (exclude_from_sim no)
  (in_bom yes)
  (on_board yes)
  (in_pos_files yes)
  (dnp no)
  (property "Reference" "U1" (at 157.48 71.12 0) (show_name no) (do_not_autoplace no) (effects (font (size 1.27 1.27))))
  (property "Value" "LM3410XMF-NOPB" (at 143.256 61.976 0) (show_name no) (do_not_autoplace no) (effects (font (size 1.27 1.27))))
  (property "Footprint" "Package_TO_SOT_SMD:SOT-23-5" (at 154.94 66.04 0) (hide yes) (show_name no) (do_not_autoplace no) (effects (font (size 1.27 1.27))))
  (property "Datasheet" "" (at 154.94 63.5 0) (hide yes) (show_name no) (do_not_autoplace no) (effects (font (size 1.27 1.27))))
  (property "Description" "" (at 154.94 71.12 0) (show_name no) (do_not_autoplace no) (effects (font (size 1.27 1.27))))
  (pin "1")
  (pin "2")
  (pin "3")
  (pin "4")
  (pin "5"))
 (symbol
  (lib_id "Device:C")
  (at 102.87 48.26 0)
  (unit 1)
  (body_style 1)
  (exclude_from_sim no)
  (in_bom yes)
  (on_board yes)
  (in_pos_files yes)
  (dnp no)
  (property "Reference" "C6" (at 103.505 50.8 0) (show_name no) (do_not_autoplace no) (effects (font (size 1.27 1.27)) (justify left)))
  (property "Value" "100nF" (at 103.505 45.72 0) (show_name no) (do_not_autoplace no) (effects (font (size 1.27 1.27)) (justify left)))
  (property "Footprint" "Capacitor_SMD:C_0603_1608Metric" (at 103.835 44.45 0) (hide yes) (show_name no) (do_not_autoplace no) (effects (font (size 1.27 1.27))))
  (property "Datasheet" "" (at 102.87 48.26 0) (hide yes) (show_name no) (do_not_autoplace no) (effects (font (size 1.27 1.27))))
  (property "Description" "" (at 102.87 48.26 0) (show_name no) (do_not_autoplace no) (effects (font (size 1.27 1.27))))
  (pin "1")
  (pin "2"))
 (symbol
  (lib_id "power:PWR_FLAG")
  (at 60.96 60.96 0)
  (unit 1)
  (body_style 1)
  (exclude_from_sim no)
  (in_bom yes)
  (on_board yes)
  (in_pos_files yes)
  (dnp no)
  (property "Reference" "PWR2" (at 60.96 56.642 0) (show_name no) (do_not_autoplace no) (effects (font (size 1.27 1.27))))
  (property "Value" "PWR_FLAG" (at 60.96 63.5 0) (show_name no) (do_not_autoplace no) (effects (font (size 1.27 1.27))))
  (property "Footprint" "" (at 60.96 60.96 0) (hide yes) (show_name no) (do_not_autoplace no) (effects (font (size 1.27 1.27))))
  (property "Datasheet" "~" (at 60.96 60.96 0) (hide yes) (show_name no) (do_not_autoplace no) (effects (font (size 1.27 1.27))))
  (property "Description" "" (at 60.96 60.96 0) (show_name no) (do_not_autoplace no) (effects (font (size 1.27 1.27))))
  (pin "1"))
 (symbol
  (lib_id "Device:L")
  (at 166.37 54.61 0)
  (unit 1)
  (body_style 1)
  (exclude_from_sim no)
  (in_bom yes)
  (on_board yes)
  (in_pos_files yes)
  (dnp no)
  (property "Reference" "L1" (at 165.1 54.61 90) (show_name no) (do_not_autoplace no) (effects (font (size 1.27 1.27))))
  (property "Value" "22uH" (at 168.275 54.61 90) (show_name no) (do_not_autoplace no) (effects (font (size 1.27 1.27))))
  (property "Footprint" "Inductor_SMD:L_Coilcraft_DR0810" (at 166.37 54.61 0) (hide yes) (show_name no) (do_not_autoplace no) (effects (font (size 1.27 1.27))))
  (property "Datasheet" "" (at 166.37 54.61 0) (hide yes) (show_name no) (do_not_autoplace no) (effects (font (size 1.27 1.27))))
  (property "Description" "" (at 166.37 54.61 0) (show_name no) (do_not_autoplace no) (effects (font (size 1.27 1.27))))
  (pin "1")
  (pin "2"))
 (symbol
  (lib_id "Device:LED")
  (at 237.49 62.23 180)
  (unit 1)
  (body_style 1)
  (exclude_from_sim no)
  (in_bom yes)
  (on_board yes)
  (in_pos_files yes)
  (dnp no)
  (property "Reference" "LED4" (at 237.49 64.77 0) (show_name no) (do_not_autoplace no) (effects (font (size 1.27 1.27))))
  (property "Value" "L1IZ-0850" (at 237.49 59.69 0) (show_name no) (do_not_autoplace no) (effects (font (size 1.27 1.27))))
  (property "Footprint" "LED_SMD:LED_Luxeon_L1IZ" (at 237.49 62.23 0) (hide yes) (show_name no) (do_not_autoplace no) (effects (font (size 1.27 1.27))))
  (property "Datasheet" "" (at 237.49 62.23 0) (hide yes) (show_name no) (do_not_autoplace no) (effects (font (size 1.27 1.27))))
  (property "Description" "" (at 237.49 62.23 0) (show_name no) (do_not_autoplace no) (effects (font (size 1.27 1.27))))
  (pin "1")
  (pin "2"))
 (symbol
  (lib_id "Connector_Generic:Conn_01x02")
  (at 60.96 48.26 0)
  (unit 1)
  (body_style 1)
  (exclude_from_sim no)
  (in_bom yes)
  (on_board yes)
  (in_pos_files yes)
  (dnp no)
  (property "Reference" "J2" (at 60.96 45.72 0) (show_name no) (do_not_autoplace no) (effects (font (size 1.27 1.27))))
  (property "Value" "BATT" (at 64.77 49.784 0) (show_name no) (do_not_autoplace no) (effects (font (size 1.27 1.27))))
  (property "Footprint" "Connector_JST:JST_PH_S2B-PH-K-S_1x02_P2.00mm_Horizontal" (at 60.96 48.26 0) (hide yes) (show_name no) (do_not_autoplace no) (effects (font (size 1.27 1.27))))
  (property "Datasheet" "~" (at 60.96 48.26 0) (hide yes) (show_name no) (do_not_autoplace no) (effects (font (size 1.27 1.27))))
  (property "Description" "" (at 60.96 48.26 0) (show_name no) (do_not_autoplace no) (effects (font (size 1.27 1.27))))
  (pin "1")
  (pin "2"))
 (symbol
  (lib_id "Device:C")
  (at 90.17 48.26 0)
  (unit 1)
  (body_style 1)
  (exclude_from_sim no)
  (in_bom yes)
  (on_board yes)
  (in_pos_files yes)
  (dnp no)
  (property "Reference" "C5" (at 90.805 50.8 0) (show_name no) (do_not_autoplace no) (effects (font (size 1.27 1.27)) (justify left)))
  (property "Value" "2.2uF" (at 90.805 45.72 0) (show_name no) (do_not_autoplace no) (effects (font (size 1.27 1.27)) (justify left)))
  (property "Footprint" "Capacitor_SMD:C_0805_2012Metric" (at 91.135 44.45 0) (hide yes) (show_name no) (do_not_autoplace no) (effects (font (size 1.27 1.27))))
  (property "Datasheet" "" (at 90.17 48.26 0) (hide yes) (show_name no) (do_not_autoplace no) (effects (font (size 1.27 1.27))))
  (property "Description" "" (at 90.17 48.26 0) (show_name no) (do_not_autoplace no) (effects (font (size 1.27 1.27))))
  (pin "1")
  (pin "2"))
 (symbol
  (lib_id "Connector_Generic:Conn_01x20")
  (at 34.29 100.33 0)
  (unit 1)
  (body_style 1)
  (exclude_from_sim no)
  (in_bom yes)
  (on_board yes)
  (in_pos_files yes)
  (dnp no)
  (property "Reference" "J1" (at 34.29 125.73 0) (show_name no) (do_not_autoplace no) (effects (font (size 1.27 1.27))))
  (property "Value" "XNANO_J200" (at 34.29 72.39 0) (show_name no) (do_not_autoplace no) (effects (font (size 1.27 1.27))))
  (property "Footprint" "Connector_PinHeader_2.54mm:PinHeader_1x20_P2.54mm_Vertical" (at 34.29 100.33 0) (hide yes) (show_name no) (do_not_autoplace no) (effects (font (size 1.27 1.27))))
  (property "Datasheet" "" (at 34.29 100.33 0) (hide yes) (show_name no) (do_not_autoplace no) (effects (font (size 1.27 1.27))))
  (property "Description" "" (at 34.29 100.33 0) (show_name no) (do_not_autoplace no) (effects (font (size 1.27 1.27))))
  (pin "1")
  (pin "2")
  (pin "3")
  (pin "4")
  (pin "5")
  (pin "6")
  (pin "7")
  (pin "8")
  (pin "9")
  (pin "10")
  (pin "11")
  (pin "12")
  (pin "13")
  (pin "14")
  (pin "15")
  (pin "16")
  (pin "17")
  (pin "18")
  (pin "19")
  (pin "20"))
 (symbol
  (lib_id "Device:LED")
  (at 212.09 62.23 180)
  (unit 1)
  (body_style 1)
  (exclude_from_sim no)
  (in_bom yes)
  (on_board yes)
  (in_pos_files yes)
  (dnp no)
  (property "Reference" "LED2" (at 212.09 64.77 0) (show_name no) (do_not_autoplace no) (effects (font (size 1.27 1.27))))
  (property "Value" "L1IZ-0850" (at 212.09 59.69 0) (show_name no) (do_not_autoplace no) (effects (font (size 1.27 1.27))))
  (property "Footprint" "LED_SMD:LED_Luxeon_L1IZ" (at 212.09 62.23 0) (hide yes) (show_name no) (do_not_autoplace no) (effects (font (size 1.27 1.27))))
  (property "Datasheet" "" (at 212.09 62.23 0) (hide yes) (show_name no) (do_not_autoplace no) (effects (font (size 1.27 1.27))))
  (property "Description" "" (at 212.09 62.23 0) (show_name no) (do_not_autoplace no) (effects (font (size 1.27 1.27))))
  (pin "1")
  (pin "2"))
 (sheet_instances
  (path ""
   (page "1")))
 (embedded_fonts no))
